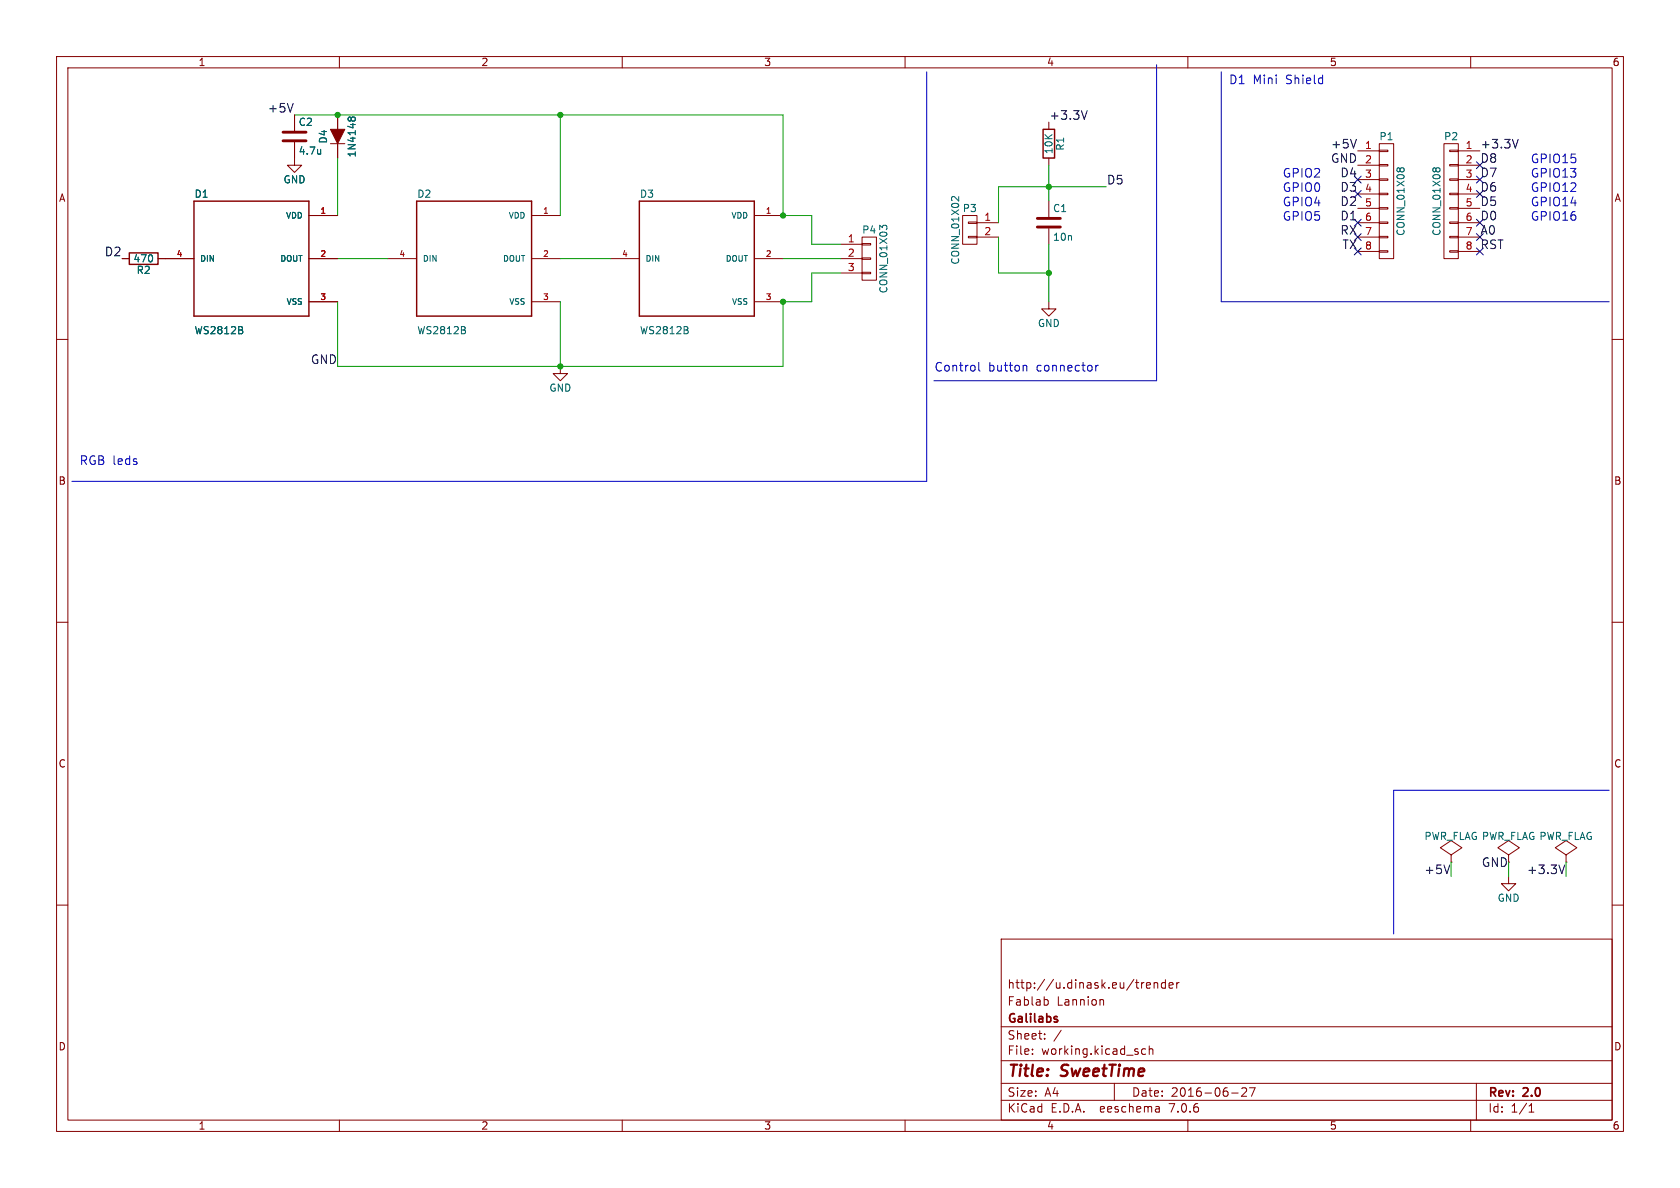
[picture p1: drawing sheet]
(kicad_sch (version 20230121) (generator eeschema)

 (paper "A4")

 (title_block
  (title "SweetTime")
  (date "2016-06-27")
  (rev "2.0")
  (company "Galilabs")
  (comment 1 "Fablab Lannion")
  (comment 2 "http://u.dinask.eu/trender"))

 (lib_symbols
  (symbol "WS2812B:WS2812B" (pin_names (offset 1.016)) (in_bom yes) (on_board yes)
   (property "Reference" "D" (at -10.16 11.43 0) (effects (font (size 1.27 1.27)) (justify left)))
   (property "Value" "WS2812B" (at -10.16 -12.7 0) (effects (font (size 1.27 1.27)) (justify left)))
   (property "Footprint" "LED_WS2812B" (at 0 0 0) (effects (font (size 1.27 1.27)) (justify left) hide))
   (property "Datasheet" "" (at 0 0 0) (effects (font (size 1.27 1.27)) hide))
   (property "ki_locked" "" (at 0 0 0) (effects (font (size 1.27 1.27))))
   (symbol "WS2812B_0_0"
    (polyline (pts (xy -10.16 -10.16) (xy -10.16 10.16)) (stroke (width 0.254) (type solid)) (fill (type none)))
    (polyline (pts (xy -10.16 10.16) (xy 10.16 10.16)) (stroke (width 0.254) (type solid)) (fill (type none)))
    (polyline (pts (xy 10.16 -10.16) (xy -10.16 -10.16)) (stroke (width 0.254) (type solid)) (fill (type none)))
    (polyline (pts (xy 10.16 10.16) (xy 10.16 -10.16)) (stroke (width 0.254) (type solid)) (fill (type none)))
    (pin input line (at 15.24 7.62 180) (length 5.08) (name "VDD" (effects (font (size 1.016 1.016)))) (number "1" (effects (font (size 1.016 1.016)))))
    (pin output line (at 15.24 0 180) (length 5.08) (name "DOUT" (effects (font (size 1.016 1.016)))) (number "2" (effects (font (size 1.016 1.016)))))
    (pin passive line (at 15.24 -7.62 180) (length 5.08) (name "VSS" (effects (font (size 1.016 1.016)))) (number "3" (effects (font (size 1.016 1.016)))))
    (pin input line (at -15.24 0 0) (length 5.08) (name "DIN" (effects (font (size 1.016 1.016)))) (number "4" (effects (font (size 1.016 1.016)))))))
  (symbol "hardware-rescue:C" (pin_numbers hide) (pin_names (offset 0.254)) (in_bom yes) (on_board yes)
   (property "Reference" "C" (at 0.635 2.54 0) (effects (font (size 1.27 1.27)) (justify left)))
   (property "Value" "C" (at 0.635 -2.54 0) (effects (font (size 1.27 1.27)) (justify left)))
   (property "Footprint" "" (at 0.9652 -3.81 0) (effects (font (size 0.762 0.762))))
   (property "Datasheet" "" (at 0 0 0) (effects (font (size 1.524 1.524))))
   (symbol "C_0_1"
    (polyline (pts (xy -2.032 -0.762) (xy 2.032 -0.762)) (stroke (width 0.508) (type solid)) (fill (type none)))
    (polyline (pts (xy -2.032 0.762) (xy 2.032 0.762)) (stroke (width 0.508) (type solid)) (fill (type none))))
   (symbol "C_1_1"
    (pin passive line (at 0 3.81 270) (length 2.794) (name "~" (effects (font (size 1.016 1.016)))) (number "1" (effects (font (size 1.016 1.016)))))
    (pin passive line (at 0 -3.81 90) (length 2.794) (name "~" (effects (font (size 1.016 1.016)))) (number "2" (effects (font (size 1.016 1.016)))))))
  (symbol "hardware-rescue:CONN_01X02" (pin_names (offset 1.016) hide) (in_bom yes) (on_board yes)
   (property "Reference" "P" (at 0 3.81 0) (effects (font (size 1.27 1.27))))
   (property "Value" "CONN_01X02" (at 2.54 0 90) (effects (font (size 1.27 1.27))))
   (property "Footprint" "" (at 0 0 0) (effects (font (size 1.524 1.524))))
   (property "Datasheet" "" (at 0 0 0) (effects (font (size 1.524 1.524))))
   (symbol "CONN_01X02_0_1"
    (rectangle (start -1.27 -1.143) (end 0.254 -1.397) (stroke (width 0) (type solid)) (fill (type none)))
    (rectangle (start -1.27 1.397) (end 0.254 1.143) (stroke (width 0) (type solid)) (fill (type none)))
    (rectangle (start -1.27 2.54) (end 1.27 -2.54) (stroke (width 0) (type solid)) (fill (type none))))
   (symbol "CONN_01X02_1_1"
    (pin passive line (at -5.08 1.27 0) (length 3.81) (name "P1" (effects (font (size 1.27 1.27)))) (number "1" (effects (font (size 1.27 1.27)))))
    (pin passive line (at -5.08 -1.27 0) (length 3.81) (name "P2" (effects (font (size 1.27 1.27)))) (number "2" (effects (font (size 1.27 1.27)))))))
  (symbol "hardware-rescue:CONN_01X03" (pin_names (offset 1.016) hide) (in_bom yes) (on_board yes)
   (property "Reference" "P" (at 0 5.08 0) (effects (font (size 1.27 1.27))))
   (property "Value" "CONN_01X03" (at 2.54 0 90) (effects (font (size 1.27 1.27))))
   (property "Footprint" "" (at 0 0 0) (effects (font (size 1.524 1.524))))
   (property "Datasheet" "" (at 0 0 0) (effects (font (size 1.524 1.524))))
   (symbol "CONN_01X03_0_1"
    (rectangle (start -1.27 -2.413) (end 0.254 -2.667) (stroke (width 0) (type solid)) (fill (type none)))
    (rectangle (start -1.27 0.127) (end 0.254 -0.127) (stroke (width 0) (type solid)) (fill (type none)))
    (rectangle (start -1.27 2.667) (end 0.254 2.413) (stroke (width 0) (type solid)) (fill (type none)))
    (rectangle (start -1.27 3.81) (end 1.27 -3.81) (stroke (width 0) (type solid)) (fill (type none))))
   (symbol "CONN_01X03_1_1"
    (pin passive line (at -5.08 2.54 0) (length 3.81) (name "P1" (effects (font (size 1.27 1.27)))) (number "1" (effects (font (size 1.27 1.27)))))
    (pin passive line (at -5.08 0 0) (length 3.81) (name "P2" (effects (font (size 1.27 1.27)))) (number "2" (effects (font (size 1.27 1.27)))))
    (pin passive line (at -5.08 -2.54 0) (length 3.81) (name "P3" (effects (font (size 1.27 1.27)))) (number "3" (effects (font (size 1.27 1.27)))))))
  (symbol "hardware-rescue:CONN_01X08" (pin_names (offset 1.016) hide) (in_bom yes) (on_board yes)
   (property "Reference" "P" (at 0 11.43 0) (effects (font (size 1.27 1.27))))
   (property "Value" "CONN_01X08" (at 2.54 0 90) (effects (font (size 1.27 1.27))))
   (property "Footprint" "" (at 0 0 0) (effects (font (size 1.524 1.524))))
   (property "Datasheet" "" (at 0 0 0) (effects (font (size 1.524 1.524))))
   (symbol "CONN_01X08_0_1"
    (rectangle (start -1.27 -10.16) (end 1.27 10.16) (stroke (width 0) (type solid)) (fill (type none)))
    (rectangle (start -1.27 -8.763) (end 0.254 -9.017) (stroke (width 0) (type solid)) (fill (type none)))
    (rectangle (start -1.27 -6.223) (end 0.254 -6.477) (stroke (width 0) (type solid)) (fill (type none)))
    (rectangle (start -1.27 -3.683) (end 0.254 -3.937) (stroke (width 0) (type solid)) (fill (type none)))
    (rectangle (start -1.27 -1.143) (end 0.254 -1.397) (stroke (width 0) (type solid)) (fill (type none)))
    (rectangle (start -1.27 1.397) (end 0.254 1.143) (stroke (width 0) (type solid)) (fill (type none)))
    (rectangle (start -1.27 3.937) (end 0.254 3.683) (stroke (width 0) (type solid)) (fill (type none)))
    (rectangle (start -1.27 6.477) (end 0.254 6.223) (stroke (width 0) (type solid)) (fill (type none)))
    (rectangle (start -1.27 9.017) (end 0.254 8.763) (stroke (width 0) (type solid)) (fill (type none))))
   (symbol "CONN_01X08_1_1"
    (pin passive line (at -5.08 8.89 0) (length 3.81) (name "P1" (effects (font (size 1.27 1.27)))) (number "1" (effects (font (size 1.27 1.27)))))
    (pin passive line (at -5.08 6.35 0) (length 3.81) (name "P2" (effects (font (size 1.27 1.27)))) (number "2" (effects (font (size 1.27 1.27)))))
    (pin passive line (at -5.08 3.81 0) (length 3.81) (name "P3" (effects (font (size 1.27 1.27)))) (number "3" (effects (font (size 1.27 1.27)))))
    (pin passive line (at -5.08 1.27 0) (length 3.81) (name "P4" (effects (font (size 1.27 1.27)))) (number "4" (effects (font (size 1.27 1.27)))))
    (pin passive line (at -5.08 -1.27 0) (length 3.81) (name "P5" (effects (font (size 1.27 1.27)))) (number "5" (effects (font (size 1.27 1.27)))))
    (pin passive line (at -5.08 -3.81 0) (length 3.81) (name "P6" (effects (font (size 1.27 1.27)))) (number "6" (effects (font (size 1.27 1.27)))))
    (pin passive line (at -5.08 -6.35 0) (length 3.81) (name "P7" (effects (font (size 1.27 1.27)))) (number "7" (effects (font (size 1.27 1.27)))))
    (pin passive line (at -5.08 -8.89 0) (length 3.81) (name "P8" (effects (font (size 1.27 1.27)))) (number "8" (effects (font (size 1.27 1.27)))))))
  (symbol "hardware-rescue:D" (pin_numbers hide) (pin_names (offset 1.016) hide) (in_bom yes) (on_board yes)
   (property "Reference" "D" (at 0 2.54 0) (effects (font (size 1.27 1.27))))
   (property "Value" "D" (at 0 -2.54 0) (effects (font (size 1.27 1.27))))
   (property "Footprint" "" (at 0 0 0) (effects (font (size 1.524 1.524))))
   (property "Datasheet" "" (at 0 0 0) (effects (font (size 1.524 1.524))))
   (symbol "D_0_1"
    (polyline (pts (xy -1.27 1.27) (xy -1.27 -1.27)) (stroke (width 0.1524) (type solid)) (fill (type none)))
    (polyline (pts (xy 1.27 1.27) (xy -1.27 0) (xy 1.27 -1.27)) (stroke (width 0) (type solid)) (fill (type outline))))
   (symbol "D_1_1"
    (pin passive line (at -3.81 0 0) (length 2.54) (name "K" (effects (font (size 1.27 1.27)))) (number "1" (effects (font (size 1.27 1.27)))))
    (pin passive line (at 3.81 0 180) (length 2.54) (name "A" (effects (font (size 1.27 1.27)))) (number "2" (effects (font (size 1.27 1.27)))))))
  (symbol "hardware-rescue:GND" (power) (pin_names (offset 0)) (in_bom yes) (on_board yes)
   (property "Reference" "#PWR" (at 0 -6.35 0) (effects (font (size 1.27 1.27)) hide))
   (property "Value" "GND" (at 0 -3.81 0) (effects (font (size 1.27 1.27))))
   (property "Footprint" "" (at 0 0 0) (effects (font (size 1.524 1.524))))
   (property "Datasheet" "" (at 0 0 0) (effects (font (size 1.524 1.524))))
   (symbol "GND_0_1"
    (polyline (pts (xy 0 0) (xy 0 -1.27) (xy 1.27 -1.27) (xy 0 -2.54) (xy -1.27 -1.27) (xy 0 -1.27)) (stroke (width 0) (type solid)) (fill (type none))))
   (symbol "GND_1_1"
    (pin power_in line (at 0 0 270) (length 0) hide (name "GND" (effects (font (size 1.27 1.27)))) (number "1" (effects (font (size 1.27 1.27)))))))
  (symbol "hardware-rescue:PWR_FLAG" (power) (pin_numbers hide) (pin_names (offset 0) hide) (in_bom yes) (on_board yes)
   (property "Reference" "#FLG" (at 0 2.413 0) (effects (font (size 1.27 1.27)) hide))
   (property "Value" "PWR_FLAG" (at 0 4.572 0) (effects (font (size 1.27 1.27))))
   (property "Footprint" "" (at 0 0 0) (effects (font (size 1.524 1.524))))
   (property "Datasheet" "" (at 0 0 0) (effects (font (size 1.524 1.524))))
   (symbol "PWR_FLAG_0_0"
    (pin power_out line (at 0 0 90) (length 0) (name "pwr" (effects (font (size 0.508 0.508)))) (number "1" (effects (font (size 0.508 0.508))))))
   (symbol "PWR_FLAG_0_1"
    (polyline (pts (xy 0 0) (xy 0 1.27) (xy -1.905 2.54) (xy 0 3.81) (xy 1.905 2.54) (xy 0 1.27)) (stroke (width 0) (type solid)) (fill (type none)))))
  (symbol "hardware-rescue:R" (pin_numbers hide) (pin_names (offset 0)) (in_bom yes) (on_board yes)
   (property "Reference" "R" (at 2.032 0 90) (effects (font (size 1.27 1.27))))
   (property "Value" "R" (at 0 0 90) (effects (font (size 1.27 1.27))))
   (property "Footprint" "" (at -1.778 0 90) (effects (font (size 0.762 0.762))))
   (property "Datasheet" "" (at 0 0 0) (effects (font (size 0.762 0.762))))
   (symbol "R_0_1"
    (rectangle (start -1.016 -2.54) (end 1.016 2.54) (stroke (width 0.254) (type solid)) (fill (type none))))
   (symbol "R_1_1"
    (pin passive line (at 0 3.81 270) (length 1.27) (name "~" (effects (font (size 1.524 1.524)))) (number "1" (effects (font (size 1.524 1.524)))))
    (pin passive line (at 0 -3.81 90) (length 1.27) (name "~" (effects (font (size 1.524 1.524)))) (number "2" (effects (font (size 1.524 1.524))))))))

 (junction (at 99.06 20.32) (diameter 0) (color 0 0 0 0))
 (junction (at 59.69 20.32) (diameter 0) (color 0 0 0 0))
 (junction (at 99.06 64.77) (diameter 0) (color 0 0 0 0))
 (junction (at 185.42 48.26) (diameter 0) (color 0 0 0 0))
 (junction (at 138.43 53.34) (diameter 0) (color 0 0 0 0))
 (junction (at 185.42 33.02) (diameter 0) (color 0 0 0 0))
 (junction (at 138.43 38.1) (diameter 0) (color 0 0 0 0))

 (no_connect (at 261.62 29.21))
 (no_connect (at 240.03 31.75))
 (no_connect (at 240.03 41.91))
 (no_connect (at 261.62 41.91))
 (no_connect (at 261.62 44.45))
 (no_connect (at 240.03 44.45))
 (no_connect (at 261.62 31.75))
 (no_connect (at 240.03 39.37))
 (no_connect (at 261.62 39.37))
 (no_connect (at 240.03 34.29))
 (no_connect (at 261.62 34.29))

 (wire (pts (xy 185.42 48.26) (xy 176.53 48.26)) (stroke (width 0) (type default)))
 (wire (pts (xy 276.86 152.4) (xy 276.86 154.94)) (stroke (width 0) (type default)))
 (polyline (pts (xy 165.1 67.31) (xy 204.47 67.31)) (stroke (width 0) (type default)))

 (wire (pts (xy 266.7 152.4) (xy 266.7 154.94)) (stroke (width 0) (type default)))
 (wire (pts (xy 185.42 33.02) (xy 195.58 33.02)) (stroke (width 0) (type default)))
 (wire (pts (xy 143.51 38.1) (xy 143.51 43.18)) (stroke (width 0) (type default)))
 (wire (pts (xy 99.06 64.77) (xy 138.43 64.77)) (stroke (width 0) (type default)))
 (wire (pts (xy 138.43 20.32) (xy 138.43 38.1)) (stroke (width 0) (type default)))
 (polyline (pts (xy 215.9 12.7) (xy 215.9 53.34)) (stroke (width 0) (type default)))

 (wire (pts (xy 176.53 33.02) (xy 176.53 39.37)) (stroke (width 0) (type default)))
 (polyline (pts (xy 204.47 67.31) (xy 204.47 11.43)) (stroke (width 0) (type default)))
 (polyline (pts (xy 163.83 85.09) (xy 163.83 12.7)) (stroke (width 0) (type default)))

 (wire (pts (xy 138.43 45.72) (xy 148.59 45.72)) (stroke (width 0) (type default)))
 (wire (pts (xy 59.69 45.72) (xy 68.58 45.72)) (stroke (width 0) (type default)))
 (polyline (pts (xy 12.7 85.09) (xy 163.83 85.09)) (stroke (width 0) (type default)))

 (wire (pts (xy 176.53 33.02) (xy 185.42 33.02)) (stroke (width 0) (type default)))
 (wire (pts (xy 185.42 33.02) (xy 185.42 35.56)) (stroke (width 0) (type default)))
 (wire (pts (xy 59.69 53.34) (xy 59.69 64.77)) (stroke (width 0) (type default)))
 (polyline (pts (xy 246.38 139.7) (xy 284.48 139.7)) (stroke (width 0) (type default)))

 (wire (pts (xy 143.51 48.26) (xy 148.59 48.26)) (stroke (width 0) (type default)))
 (wire (pts (xy 52.07 20.32) (xy 59.69 20.32)) (stroke (width 0) (type default)))
 (polyline (pts (xy 215.9 53.34) (xy 284.48 53.34)) (stroke (width 0) (type default)))

 (wire (pts (xy 176.53 48.26) (xy 176.53 41.91)) (stroke (width 0) (type default)))
 (wire (pts (xy 138.43 53.34) (xy 143.51 53.34)) (stroke (width 0) (type default)))
 (wire (pts (xy 59.69 38.1) (xy 59.69 27.94)) (stroke (width 0) (type default)))
 (wire (pts (xy 185.42 43.18) (xy 185.42 48.26)) (stroke (width 0) (type default)))
 (wire (pts (xy 138.43 38.1) (xy 143.51 38.1)) (stroke (width 0) (type default)))
 (wire (pts (xy 143.51 53.34) (xy 143.51 48.26)) (stroke (width 0) (type default)))
 (wire (pts (xy 59.69 64.77) (xy 99.06 64.77)) (stroke (width 0) (type default)))
 (wire (pts (xy 99.06 64.77) (xy 99.06 53.34)) (stroke (width 0) (type default)))
 (wire (pts (xy 99.06 20.32) (xy 99.06 38.1)) (stroke (width 0) (type default)))
 (wire (pts (xy 138.43 64.77) (xy 138.43 53.34)) (stroke (width 0) (type default)))
 (wire (pts (xy 99.06 20.32) (xy 138.43 20.32)) (stroke (width 0) (type default)))
 (wire (pts (xy 185.42 48.26) (xy 185.42 53.34)) (stroke (width 0) (type default)))
 (wire (pts (xy 99.06 45.72) (xy 107.95 45.72)) (stroke (width 0) (type default)))
 (wire (pts (xy 59.69 20.32) (xy 99.06 20.32)) (stroke (width 0) (type default)))
 (wire (pts (xy 185.42 29.21) (xy 185.42 33.02)) (stroke (width 0) (type default)))
 (wire (pts (xy 256.54 152.4) (xy 256.54 154.94)) (stroke (width 0) (type default)))
 (polyline (pts (xy 246.38 165.1) (xy 246.38 139.7)) (stroke (width 0) (type default)))

 (wire (pts (xy 143.51 43.18) (xy 148.59 43.18)) (stroke (width 0) (type default)))

 (text "RGB leds" (at 13.97 82.55 0) (effects (font (size 1.524 1.524)) (justify left bottom)))
 (text "GPIO13" (at 270.51 31.75 0) (effects (font (size 1.524 1.524)) (justify left bottom)))
 (text "Control button connector" (at 165.1 66.04 0) (effects (font (size 1.524 1.524)) (justify left bottom)))
 (text "GPIO5" (at 233.68 39.37 0) (effects (font (size 1.524 1.524)) (justify right bottom)))
 (text "GPIO14" (at 270.51 36.83 0) (effects (font (size 1.524 1.524)) (justify left bottom)))
 (text "GPIO16" (at 270.51 39.37 0) (effects (font (size 1.524 1.524)) (justify left bottom)))
 (text "GPIO2" (at 233.68 31.75 0) (effects (font (size 1.524 1.524)) (justify right bottom)))
 (text "GPIO15" (at 270.51 29.21 0) (effects (font (size 1.524 1.524)) (justify left bottom)))
 (text "GPIO0" (at 233.68 34.29 0) (effects (font (size 1.524 1.524)) (justify right bottom)))
 (text "GPIO4" (at 233.68 36.83 0) (effects (font (size 1.524 1.524)) (justify right bottom)))
 (text "GPIO12" (at 270.51 34.29 0) (effects (font (size 1.524 1.524)) (justify left bottom)))
 (text "D1 Mini Shield" (at 217.17 15.24 0) (effects (font (size 1.524 1.524)) (justify left bottom)))

 (label "D0" (at 261.62 39.37 0) (effects (font (size 1.524 1.524)) (justify left bottom)))
 (label "D4" (at 240.03 31.75 180) (effects (font (size 1.524 1.524)) (justify right bottom)))
 (label "+3.3V" (at 185.42 21.59 0) (effects (font (size 1.524 1.524)) (justify left bottom)))
 (label "GND" (at 266.7 153.67 180) (effects (font (size 1.524 1.524)) (justify right bottom)))
 (label "RST" (at 261.62 44.45 0) (effects (font (size 1.524 1.524)) (justify left bottom)))
 (label "TX" (at 240.03 44.45 180) (effects (font (size 1.524 1.524)) (justify right bottom)))
 (label "+3.3V" (at 276.86 154.94 180) (effects (font (size 1.524 1.524)) (justify right bottom)))
 (label "+3.3V" (at 261.62 26.67 0) (effects (font (size 1.524 1.524)) (justify left bottom)))
 (label "+5V" (at 52.07 20.32 180) (effects (font (size 1.524 1.524)) (justify right bottom)))
 (label "D6" (at 261.62 34.29 0) (effects (font (size 1.524 1.524)) (justify left bottom)))
 (label "+5V" (at 256.54 154.94 180) (effects (font (size 1.524 1.524)) (justify right bottom)))
 (label "GND" (at 59.69 64.77 180) (effects (font (size 1.524 1.524)) (justify right bottom)))
 (label "GND" (at 240.03 29.21 180) (effects (font (size 1.524 1.524)) (justify right bottom)))
 (label "D8" (at 261.62 29.21 0) (effects (font (size 1.524 1.524)) (justify left bottom)))
 (label "D2" (at 240.03 36.83 180) (effects (font (size 1.524 1.524)) (justify right bottom)))
 (label "D7" (at 261.62 31.75 0) (effects (font (size 1.524 1.524)) (justify left bottom)))
 (label "D1" (at 240.03 39.37 180) (effects (font (size 1.524 1.524)) (justify right bottom)))
 (label "D3" (at 240.03 34.29 180) (effects (font (size 1.524 1.524)) (justify right bottom)))
 (label "A0" (at 261.62 41.91 0) (effects (font (size 1.524 1.524)) (justify left bottom)))
 (label "D5" (at 261.62 36.83 0) (effects (font (size 1.524 1.524)) (justify left bottom)))
 (label "D2" (at 21.59 45.72 180) (effects (font (size 1.524 1.524)) (justify right bottom)))
 (label "RX" (at 240.03 41.91 180) (effects (font (size 1.524 1.524)) (justify right bottom)))
 (label "D5" (at 195.58 33.02 0) (effects (font (size 1.524 1.524)) (justify left bottom)))
 (label "+5V" (at 240.03 26.67 180) (effects (font (size 1.524 1.524)) (justify right bottom)))

 (symbol (lib_id "hardware-rescue:CONN_01X08") (at 245.11 35.56 0) (unit 1) (in_bom yes) (on_board yes) (dnp no)
  (property "Reference" "P1" (at 245.11 24.13 0) (effects (font (size 1.27 1.27))))
  (property "Value" "CONN_01X08" (at 247.65 35.56 90) (effects (font (size 1.27 1.27))))
  (property "Footprint" "D1_mini:D1_mini_Pin_Header" (at 245.11 35.56 0) (effects (font (size 1.27 1.27)) hide))
  (property "Datasheet" "" (at 245.11 35.56 0) (effects (font (size 1.27 1.27)))) (pin "1") (pin "2") (pin "3") (pin "4") (pin "5") (pin "6") (pin "7") (pin "8"))

 (symbol (lib_id "hardware-rescue:CONN_01X08") (at 256.54 35.56 0) (mirror y) (unit 1) (in_bom yes) (on_board yes) (dnp no)
  (property "Reference" "P2" (at 256.54 24.13 0) (effects (font (size 1.27 1.27))))
  (property "Value" "CONN_01X08" (at 254 35.56 90) (effects (font (size 1.27 1.27))))
  (property "Footprint" "D1_mini:D1_mini_Pin_Header" (at 256.54 35.56 0) (effects (font (size 1.27 1.27)) hide))
  (property "Datasheet" "" (at 256.54 35.56 0) (effects (font (size 1.27 1.27)))) (pin "1") (pin "2") (pin "3") (pin "4") (pin "5") (pin "6") (pin "7") (pin "8"))

 (symbol (lib_id "WS2812B:WS2812B") (at 44.45 45.72 0) (unit 1) (in_bom yes) (on_board yes) (dnp no)
  (property "Reference" "D1" (at 34.29 34.29 0) (effects (font (size 1.27 1.27)) (justify left)))
  (property "Value" "WS2812B" (at 34.29 58.42 0) (effects (font (size 1.27 1.27)) (justify left)))
  (property "Footprint" "WS2812B:LED_WS2812B" (at 44.45 45.72 0) (effects (font (size 1.27 1.27)) (justify left) hide))
  (property "Datasheet" "" (at 44.45 45.72 0) (effects (font (size 1.524 1.524)))) (pin "1") (pin "2") (pin "3") (pin "4"))

 (symbol (lib_id "WS2812B:WS2812B") (at 83.82 45.72 0) (unit 1) (in_bom yes) (on_board yes) (dnp no)
  (property "Reference" "D2" (at 73.66 34.29 0) (effects (font (size 1.27 1.27)) (justify left)))
  (property "Value" "WS2812B" (at 73.66 58.42 0) (effects (font (size 1.27 1.27)) (justify left)))
  (property "Footprint" "WS2812B:LED_WS2812B" (at 83.82 45.72 0) (effects (font (size 1.27 1.27)) (justify left) hide))
  (property "Datasheet" "" (at 83.82 45.72 0) (effects (font (size 1.524 1.524)))) (pin "1") (pin "2") (pin "3") (pin "4"))

 (symbol (lib_id "WS2812B:WS2812B") (at 123.19 45.72 0) (unit 1) (in_bom yes) (on_board yes) (dnp no)
  (property "Reference" "D3" (at 113.03 34.29 0) (effects (font (size 1.27 1.27)) (justify left)))
  (property "Value" "WS2812B" (at 113.03 58.42 0) (effects (font (size 1.27 1.27)) (justify left)))
  (property "Footprint" "WS2812B:LED_WS2812B" (at 123.19 45.72 0) (effects (font (size 1.27 1.27)) (justify left) hide))
  (property "Datasheet" "" (at 123.19 45.72 0) (effects (font (size 1.524 1.524)))) (pin "1") (pin "2") (pin "3") (pin "4"))

 (symbol (lib_id "hardware-rescue:D") (at 59.69 24.13 90) (unit 1) (in_bom yes) (on_board yes) (dnp no)
  (property "Reference" "D4" (at 57.15 24.13 0) (effects (font (size 1.27 1.27))))
  (property "Value" "1N4148" (at 62.23 24.13 0) (effects (font (size 1.27 1.27))))
  (property "Footprint" "Diodes_SMD:MiniMELF_Standard" (at 59.69 24.13 0) (effects (font (size 1.524 1.524)) hide))
  (property "Datasheet" "" (at 59.69 24.13 0) (effects (font (size 1.524 1.524)))) (pin "1") (pin "2"))

 (symbol (lib_id "hardware-rescue:R") (at 185.42 25.4 0) (unit 1) (in_bom yes) (on_board yes) (dnp no)
  (property "Reference" "R1" (at 187.452 25.4 90) (effects (font (size 1.27 1.27))))
  (property "Value" "10K" (at 185.42 25.4 90) (effects (font (size 1.27 1.27))))
  (property "Footprint" "Resistors_SMD:R_0402" (at 183.642 25.4 90) (effects (font (size 0.762 0.762)) hide))
  (property "Datasheet" "" (at 185.42 25.4 0) (effects (font (size 0.762 0.762)))) (pin "1") (pin "2"))

 (symbol (lib_id "hardware-rescue:C") (at 185.42 39.37 0) (unit 1) (in_bom yes) (on_board yes) (dnp no)
  (property "Reference" "C1" (at 186.055 36.83 0) (effects (font (size 1.27 1.27)) (justify left)))
  (property "Value" "10n" (at 186.055 41.91 0) (effects (font (size 1.27 1.27)) (justify left)))
  (property "Footprint" "Capacitors_SMD:C_0402" (at 186.3852 43.18 0) (effects (font (size 0.762 0.762)) hide))
  (property "Datasheet" "" (at 185.42 39.37 0) (effects (font (size 1.524 1.524)))) (pin "1") (pin "2"))

 (symbol (lib_id "hardware-rescue:GND") (at 266.7 154.94 0) (unit 1) (in_bom yes) (on_board yes) (dnp no)
  (property "Reference" "#PWR01" (at 266.7 161.29 0) (effects (font (size 1.27 1.27)) hide))
  (property "Value" "GND" (at 266.7 158.75 0) (effects (font (size 1.27 1.27))))
  (property "Footprint" "" (at 266.7 154.94 0) (effects (font (size 1.524 1.524))))
  (property "Datasheet" "" (at 266.7 154.94 0) (effects (font (size 1.524 1.524)))) (pin "1"))

 (symbol (lib_id "hardware-rescue:PWR_FLAG") (at 266.7 152.4 0) (unit 1) (in_bom yes) (on_board yes) (dnp no)
  (property "Reference" "#FLG02" (at 266.7 149.987 0) (effects (font (size 1.27 1.27)) hide))
  (property "Value" "PWR_FLAG" (at 266.7 147.828 0) (effects (font (size 1.27 1.27))))
  (property "Footprint" "" (at 266.7 152.4 0) (effects (font (size 1.524 1.524))))
  (property "Datasheet" "" (at 266.7 152.4 0) (effects (font (size 1.524 1.524)))) (pin "1"))

 (symbol (lib_id "hardware-rescue:PWR_FLAG") (at 276.86 152.4 0) (unit 1) (in_bom yes) (on_board yes) (dnp no)
  (property "Reference" "#FLG03" (at 276.86 149.987 0) (effects (font (size 1.27 1.27)) hide))
  (property "Value" "PWR_FLAG" (at 276.86 147.828 0) (effects (font (size 1.27 1.27))))
  (property "Footprint" "" (at 276.86 152.4 0) (effects (font (size 1.524 1.524))))
  (property "Datasheet" "" (at 276.86 152.4 0) (effects (font (size 1.524 1.524)))) (pin "1"))

 (symbol (lib_id "hardware-rescue:PWR_FLAG") (at 256.54 152.4 0) (unit 1) (in_bom yes) (on_board yes) (dnp no)
  (property "Reference" "#FLG04" (at 256.54 149.987 0) (effects (font (size 1.27 1.27)) hide))
  (property "Value" "PWR_FLAG" (at 256.54 147.828 0) (effects (font (size 1.27 1.27))))
  (property "Footprint" "" (at 256.54 152.4 0) (effects (font (size 1.524 1.524))))
  (property "Datasheet" "" (at 256.54 152.4 0) (effects (font (size 1.524 1.524)))) (pin "1"))

 (symbol (lib_id "hardware-rescue:GND") (at 185.42 53.34 0) (unit 1) (in_bom yes) (on_board yes) (dnp no)
  (property "Reference" "#PWR05" (at 185.42 59.69 0) (effects (font (size 1.27 1.27)) hide))
  (property "Value" "GND" (at 185.42 57.15 0) (effects (font (size 1.27 1.27))))
  (property "Footprint" "" (at 185.42 53.34 0) (effects (font (size 1.524 1.524))))
  (property "Datasheet" "" (at 185.42 53.34 0) (effects (font (size 1.524 1.524)))) (pin "1"))

 (symbol (lib_id "hardware-rescue:GND") (at 99.06 64.77 0) (unit 1) (in_bom yes) (on_board yes) (dnp no)
  (property "Reference" "#PWR06" (at 99.06 71.12 0) (effects (font (size 1.27 1.27)) hide))
  (property "Value" "GND" (at 99.06 68.58 0) (effects (font (size 1.27 1.27))))
  (property "Footprint" "" (at 99.06 64.77 0) (effects (font (size 1.524 1.524))))
  (property "Datasheet" "" (at 99.06 64.77 0) (effects (font (size 1.524 1.524)))) (pin "1"))

 (symbol (lib_id "hardware-rescue:CONN_01X02") (at 171.45 40.64 0) (mirror y) (unit 1) (in_bom yes) (on_board yes) (dnp no)
  (property "Reference" "P3" (at 171.45 36.83 0) (effects (font (size 1.27 1.27))))
  (property "Value" "CONN_01X02" (at 168.91 40.64 90) (effects (font (size 1.27 1.27))))
  (property "Footprint" "Connect:PINHEAD1-2" (at 171.45 40.64 0) (effects (font (size 1.524 1.524)) hide))
  (property "Datasheet" "" (at 171.45 40.64 0) (effects (font (size 1.524 1.524)))) (pin "1") (pin "2"))

 (symbol (lib_id "hardware-rescue:R") (at 25.4 45.72 270) (unit 1) (in_bom yes) (on_board yes) (dnp no)
  (property "Reference" "R2" (at 25.4 47.752 90) (effects (font (size 1.27 1.27))))
  (property "Value" "470" (at 25.4 45.72 90) (effects (font (size 1.27 1.27))))
  (property "Footprint" "Resistors_SMD:R_0402" (at 25.4 43.942 90) (effects (font (size 0.762 0.762)) hide))
  (property "Datasheet" "" (at 25.4 45.72 0) (effects (font (size 0.762 0.762)))) (pin "1") (pin "2"))

 (symbol (lib_id "hardware-rescue:C") (at 52.07 24.13 0) (unit 1) (in_bom yes) (on_board yes) (dnp no)
  (property "Reference" "C2" (at 52.705 21.59 0) (effects (font (size 1.27 1.27)) (justify left)))
  (property "Value" "4.7u" (at 52.705 26.67 0) (effects (font (size 1.27 1.27)) (justify left)))
  (property "Footprint" "Capacitors_SMD:C_0402" (at 53.0352 27.94 0) (effects (font (size 0.762 0.762)) hide))
  (property "Datasheet" "" (at 52.07 24.13 0) (effects (font (size 1.524 1.524)))) (pin "1") (pin "2"))

 (symbol (lib_id "hardware-rescue:GND") (at 52.07 27.94 0) (unit 1) (in_bom yes) (on_board yes) (dnp no)
  (property "Reference" "#PWR07" (at 52.07 34.29 0) (effects (font (size 1.27 1.27)) hide))
  (property "Value" "GND" (at 52.07 31.75 0) (effects (font (size 1.27 1.27))))
  (property "Footprint" "" (at 52.07 27.94 0) (effects (font (size 1.524 1.524))))
  (property "Datasheet" "" (at 52.07 27.94 0) (effects (font (size 1.524 1.524)))) (pin "1"))

 (symbol (lib_id "hardware-rescue:CONN_01X03") (at 153.67 45.72 0) (unit 1) (in_bom yes) (on_board yes) (dnp no)
  (property "Reference" "P4" (at 153.67 40.64 0) (effects (font (size 1.27 1.27))))
  (property "Value" "CONN_01X03" (at 156.21 45.72 90) (effects (font (size 1.27 1.27))))
  (property "Footprint" "Connect:PINHEAD1-3" (at 153.67 45.72 0) (effects (font (size 1.524 1.524)) hide))
  (property "Datasheet" "" (at 153.67 45.72 0) (effects (font (size 1.524 1.524)))) (pin "1") (pin "2") (pin "3"))

 (sheet_instances (path "" (page "1"))))
